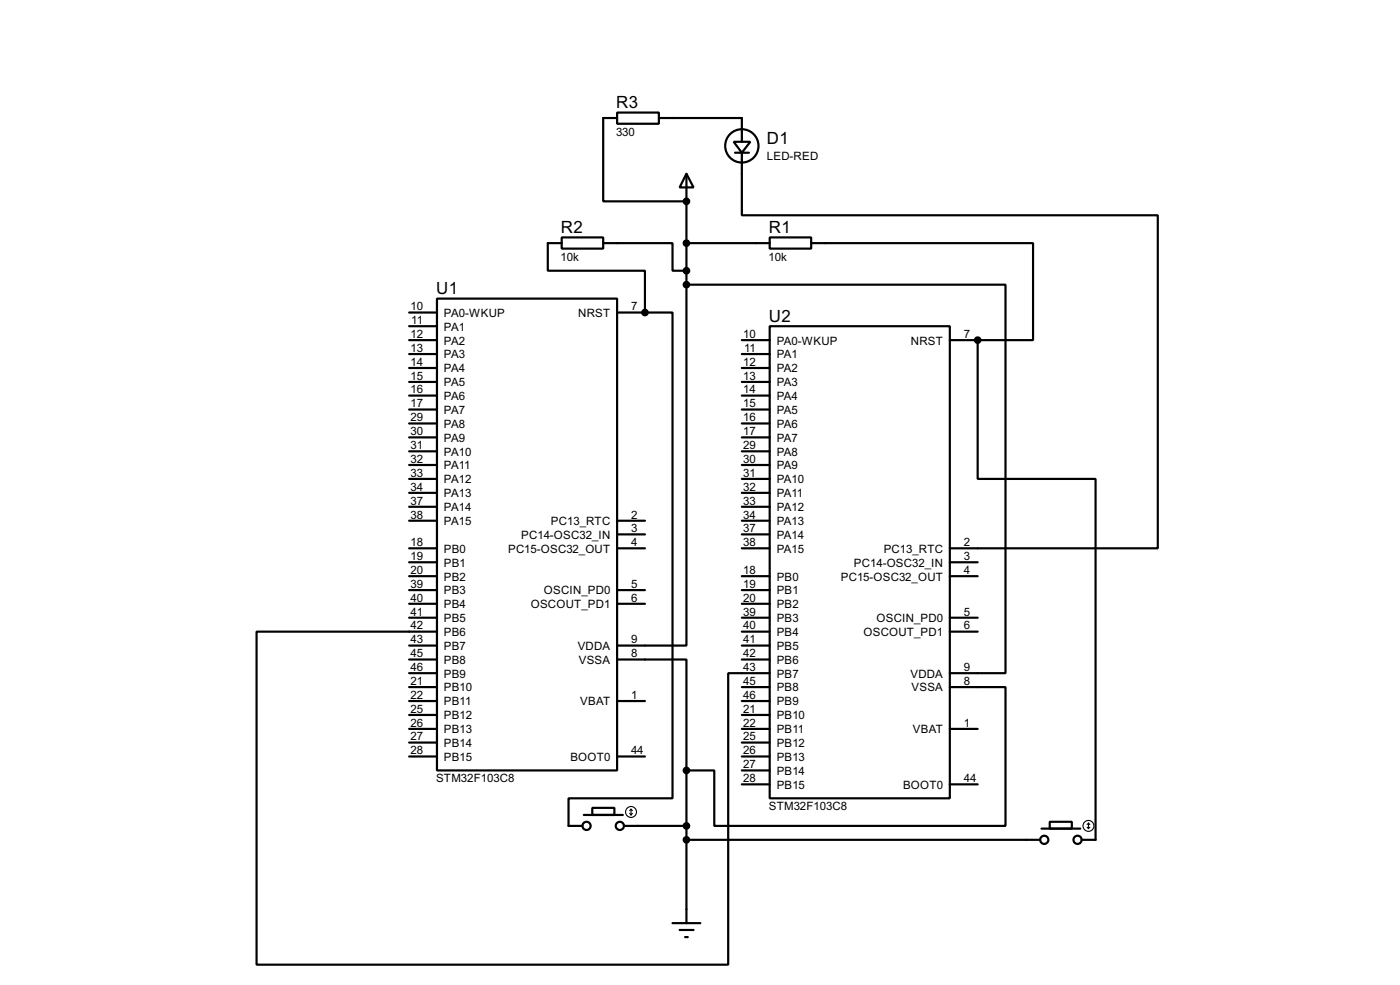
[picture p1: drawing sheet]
<svg xmlns="http://www.w3.org/2000/svg" width="256mm" height="180mm" viewBox="0 0 256 180" stroke-linecap="round" stroke-linejoin="round" font-family="sans-serif">
<g fill="none" stroke="#000" stroke-width=".4">
<path d="M113.1 20.6h7.6v2.1h-7.6zM113.1 21.6h-2.6v15.3h15.3M120.7 21.6h15.2v4.4M125.8 31.8l1.3 2.5h-2.6zM125.8 31.8v20.3M134.4 26h3.1l-1.6 2zM134.7 28h2.5M135.9 28v11.4h76.2v61h-38.1M75 57.2h5.1M75 59.7h5.1M80.1 54.7h33v86.3h-33zM102.9 43.5h7.6v2h-7.6z"/>
<path d="M102.9 44.5h-2.5v5.1h17.8v7.6M110.5 44.5h12.7v5.1h2.6M113.1 57.2h5.1M118.2 57.2h5v88.9h-19v5.1h2.5M125.8 52.1v66.1h-12.7M125.8 52.1h58.4v71.1h-10.2M125.8 44.5h15.2M141 59.7h33v86.4h-33zM141 43.5h7.6v2h-7.6zM148.6 44.5h40.7v17.8h-10.2M75 62.3h5.1M75 64.8h5.1"/>
<path d="M75 67.4h5.1M75 69.9h5.1M75 72.4h5.1M75 75h5.1M75 77.5h5.1M135.9 62.3h5.1M135.9 64.8h5.1M135.9 67.4h5.1M135.9 69.9h5.1M135.9 72.4h5.1M135.9 75h5.1M135.9 77.5h5.1"/>
<path d="M174 62.3h5.1M179.1 62.3v25.4h21.6v66h-2.5M75 80.1h5.1M75 82.6h5.1M75 85.1h5.1M75 87.7h5.1M75 90.2h5.1M75 92.8h5.1M75 95.3h5.1M113.1 95.3h5.1M113.1 97.8h5.1M135.9 80.1h5.1"/>
<path d="M135.9 82.6h5.1M135.9 85.1h5.1M135.9 87.7h5.1M135.9 90.2h5.1M135.9 92.8h5.1M135.9 95.3h5.1M135.9 97.8h5.1M75 108h5.1M75 110.5h5.1M75 100.4h5.1M75 102.9h5.1M75 105.5h5.1"/>
<path d="M75 113.1h5.1M75 118.2h5.1M80.1 115.6h-33.1v61h86.4v-53.4h7.6M113.1 108h5.1M113.1 110.5h5.1M113.1 100.4h5.1M135.9 108h5.1M135.9 110.5h5.1M135.9 100.4h5.1M135.9 105.5h5.1M135.9 113.1h5.1M135.9 115.6h5.1"/>
<path d="M135.9 118.2h5.1M174 102.9h5.1M174 105.5h5.1M174 113.1h5.1M174 115.6h5.1M75 138.5h5.1M75 120.7h5.1M75 123.2h5.1M75 125.8h5.1M75 128.3h5.1M75 130.9h5.1M75 133.4h5.1"/>
<path d="M75 135.9h5.1M113.1 120.7h12.7v20.3M113.1 138.5h5.1M113.1 128.3h5.1M135.9 138.5h5.1M135.9 120.7h5.1M135.9 125.8h5.1M135.9 128.3h5.1M135.9 130.9h5.1M135.9 133.4h5.1M135.9 135.9h5.1M174 125.8h10.2v25.4h-53.3v-10.2h-5.1"/>
<path d="M174 133.4h5.1M107 149.2h7.1M108.5 147.9h4.1v1.3h-4.1zM114.4 151.2h11.4M125.8 141v28M125.8 153.7h64.8M135.9 143.6h5.1M135.9 141h5.1M174 143.6h5.1M190.8 151.7h7.1M192.3 150.4h4.1v1.3h-4.1zM123.2 169h5.1"/>
<path d="M124.5 170.2h2.6M125.5 171.5h.5"/>
<circle cx="135.9" cy="26.7" r="3.1"/>
<circle cx="107.4" cy="151.2" r=".75"/>
<circle cx="113.5" cy="151.2" r=".75"/>
<circle cx="191.3" cy="153.7" r=".75"/>
<circle cx="197.4" cy="153.7" r=".75"/>
</g>
<g fill="#000">
<circle cx="125.8" cy="36.9" r=".2"/>
<circle cx="118.2" cy="57.2" r=".2"/>
<circle cx="179.1" cy="62.3" r=".2"/>
</g>
<g fill="#000" stroke="#000" stroke-width=".4">
<circle cx="125.7" cy="36.9" r=".5"/>
<circle cx="118.1" cy="57.2" r=".5"/>
<circle cx="125.7" cy="49.6" r=".5"/>
<circle cx="125.7" cy="52.1" r=".5"/>
<circle cx="125.7" cy="44.5" r=".5"/>
<circle cx="179.1" cy="62.3" r=".5"/>
<circle cx="125.7" cy="151.2" r=".5"/>
<circle cx="125.7" cy="153.7" r=".5"/>
<circle cx="125.7" cy="141" r=".5"/>
</g>
<g fill="none" stroke="#000" stroke-width=".2">
<path d="M115.4 148.9l.2 .3M115.6 148.1v1.1M115.6 148.1l-.2 .3M115.6 148.1l.3 .3M115.9 148.9l-.3 .3M199.2 151.4l.2 .3M199.4 150.7v1M199.4 150.7l-.2 .2M199.4 150.7l.3 .2M199.7 151.4l-.3 .3"/>
<circle cx="115.6" cy="148.6" r="1"/>
<circle cx="199.4" cy="151.2" r="1"/>
</g>
<g font-size="3.5">
<text x="112.9" y="19.8">R3</text>
<text x="140.5" y="26.4">D1</text>
<text x="102.8" y="42.7">R2</text>
<text x="140.9" y="42.7">R1</text>
<text x="79.9" y="53.9">U1</text>
<text x="140.9" y="58.9">U2</text>
</g>
<g font-size="2.4">
<text x="112.9" y="24.9">330</text>
<text x="140.5" y="29.3">LED-RED</text>
<text x="102.7" y="47.7">10k</text>
<text x="140.8" y="47.7">10k</text>
<text x="75.2" y="56.8">10</text>
<text x="75.4" y="59.3">11</text>
<text x="81.3" y="58">PA0-WKUP</text>
<text x="105.9" y="58">NRST</text>
<text x="115.6" y="56.8">7</text>
<text x="75.2" y="61.9">12</text>
<text x="75.2" y="64.4">13</text>
<text x="81.3" y="63.1">PA2</text>
<text x="81.3" y="60.5">PA1</text>
<text x="81.3" y="65.6">PA3</text>
<text x="136.2" y="61.9">10</text>
<text x="136.3" y="64.4">11</text>
<text x="142.3" y="63.1">PA0-WKUP</text>
<text x="142.3" y="65.6">PA1</text>
<text x="166.9" y="63.1">NRST</text>
<text x="176.6" y="61.9">7</text>
<text x="75.2" y="67">14</text>
<text x="75.2" y="69.5">15</text>
<text x="75.2" y="72">16</text>
<text x="81.3" y="68.1">PA4</text>
<text x="81.3" y="70.7">PA5</text>
<text x="136.2" y="67">12</text>
<text x="136.2" y="69.5">13</text>
<text x="136.2" y="72">14</text>
<text x="142.3" y="68.1">PA2</text>
<text x="142.3" y="70.7">PA3</text>
<text x="75.2" y="74.6">17</text>
<text x="75.2" y="77.1">29</text>
<text x="81.3" y="73.2">PA6</text>
<text x="81.3" y="75.8">PA7</text>
<text x="136.2" y="74.6">15</text>
<text x="136.2" y="77.1">16</text>
<text x="142.3" y="73.2">PA4</text>
<text x="142.3" y="75.8">PA5</text>
<text x="75.2" y="79.7">30</text>
<text x="75.2" y="82.2">31</text>
<text x="81.3" y="78.3">PA8</text>
<text x="81.3" y="80.8">PA9</text>
<text x="81.3" y="83.4">PA10</text>
<text x="136.2" y="79.7">17</text>
<text x="136.2" y="82.2">29</text>
<text x="142.3" y="78.3">PA6</text>
<text x="142.3" y="80.8">PA7</text>
<text x="142.3" y="83.4">PA8</text>
<text x="75.2" y="84.7">32</text>
<text x="75.2" y="87.3">33</text>
<text x="75.2" y="89.8">34</text>
<text x="81.3" y="85.9">PA11</text>
<text x="81.3" y="88.5">PA12</text>
<text x="136.2" y="84.7">30</text>
<text x="136.2" y="87.3">31</text>
<text x="136.2" y="89.8">32</text>
<text x="142.3" y="85.9">PA9</text>
<text x="142.3" y="88.5">PA10</text>
<text x="75.2" y="92.4">37</text>
<text x="75.2" y="94.9">38</text>
<text x="81.3" y="91">PA13</text>
<text x="81.3" y="93.6">PA14</text>
<text x="115.6" y="94.9">2</text>
<text x="136.2" y="92.4">33</text>
<text x="136.2" y="94.9">34</text>
<text x="142.3" y="91">PA11</text>
<text x="142.3" y="93.6">PA12</text>
<text x="75.2" y="100">18</text>
<text x="81.3" y="101.2">PB0</text>
<text x="81.3" y="96.1">PA15</text>
<text x="93.1" y="101.2">PC15-OSC32_OUT</text>
<text x="95.5" y="98.6">PC14-OSC32_IN</text>
<text x="100.9" y="96.1">PC13_RTC</text>
<text x="115.6" y="97.4">3</text>
<text x="115.6" y="100">4</text>
<text x="136.2" y="97.4">37</text>
<text x="136.2" y="100">38</text>
<text x="142.3" y="96.1">PA13</text>
<text x="142.3" y="98.6">PA14</text>
<text x="142.3" y="101.2">PA15</text>
<text x="161.9" y="101.2">PC13_RTC</text>
<text x="176.6" y="100">2</text>
<text x="75.2" y="102.5">19</text>
<text x="75.2" y="105.1">20</text>
<text x="75.2" y="107.6">39</text>
<text x="81.3" y="103.7">PB1</text>
<text x="81.3" y="106.3">PB2</text>
<text x="115.6" y="107.6">5</text>
<text x="136.2" y="105.1">18</text>
<text x="136.2" y="107.6">19</text>
<text x="142.3" y="106.3">PB0</text>
<text x="154" y="106.3">PC15-OSC32_OUT</text>
<text x="156.4" y="103.7">PC14-OSC32_IN</text>
<text x="176.6" y="102.5">3</text>
<text x="176.6" y="105.1">4</text>
<text x="75.2" y="110.1">40</text>
<text x="75.2" y="112.7">41</text>
<text x="81.3" y="108.8">PB3</text>
<text x="81.3" y="111.3">PB4</text>
<text x="81.3" y="113.9">PB5</text>
<text x="97.2" y="111.3">OSCOUT_PD1</text>
<text x="99.6" y="108.8">OSCIN_PD0</text>
<text x="115.6" y="110.1">6</text>
<text x="136.2" y="110.1">20</text>
<text x="136.2" y="112.7">39</text>
<text x="142.3" y="108.8">PB1</text>
<text x="142.3" y="111.3">PB2</text>
<text x="142.3" y="113.9">PB3</text>
<text x="160.6" y="113.9">OSCIN_PD0</text>
<text x="176.6" y="112.7">5</text>
<text x="75.2" y="115.2">42</text>
<text x="75.2" y="117.8">43</text>
<text x="81.3" y="116.4">PB6</text>
<text x="81.3" y="119">PB7</text>
<text x="105.8" y="119">VDDA</text>
<text x="115.6" y="117.8">9</text>
<text x="136.2" y="115.2">40</text>
<text x="136.2" y="117.8">41</text>
<text x="142.3" y="116.4">PB4</text>
<text x="142.3" y="119">PB5</text>
<text x="158.2" y="116.4">OSCOUT_PD1</text>
<text x="176.6" y="115.2">6</text>
<text x="75.2" y="120.3">45</text>
<text x="75.2" y="122.8">46</text>
<text x="75.2" y="125.4">21</text>
<text x="81.3" y="121.5">PB8</text>
<text x="81.3" y="124">PB9</text>
<text x="106" y="121.5">VSSA</text>
<text x="115.6" y="120.3">8</text>
<text x="136.2" y="125.4">45</text>
<text x="136.2" y="120.3">42</text>
<text x="136.2" y="122.8">43</text>
<text x="142.3" y="121.5">PB6</text>
<text x="142.3" y="124">PB7</text>
<text x="166.8" y="124">VDDA</text>
<text x="176.6" y="122.8">9</text>
<text x="176.6" y="125.4">8</text>
<text x="75.2" y="127.9">22</text>
<text x="75.2" y="130.5">25</text>
<text x="81.3" y="126.6">PB10</text>
<text x="81.3" y="129.1">PB11</text>
<text x="81.3" y="131.7">PB12</text>
<text x="106.3" y="129.1">VBAT</text>
<text x="115.6" y="127.9">1</text>
<text x="136.2" y="127.9">46</text>
<text x="136.2" y="130.5">21</text>
<text x="142.3" y="126.6">PB8</text>
<text x="142.3" y="129.1">PB9</text>
<text x="142.3" y="131.7">PB10</text>
<text x="167" y="126.6">VSSA</text>
<text x="75.2" y="133">26</text>
<text x="75.2" y="135.5">27</text>
<text x="81.3" y="134.2">PB13</text>
<text x="81.3" y="136.7">PB14</text>
<text x="136.2" y="133">22</text>
<text x="136.2" y="135.5">25</text>
<text x="142.3" y="134.2">PB11</text>
<text x="142.3" y="136.7">PB12</text>
<text x="167.2" y="134.2">VBAT</text>
<text x="176.6" y="133">1</text>
<text x="75.2" y="138.1">28</text>
<text x="79.9" y="143.2">STM32F103C8</text>
<text x="81.3" y="139.3">PB15</text>
<text x="104.5" y="139.3">BOOT0</text>
<text x="115.6" y="138.1">44</text>
<text x="136.2" y="138.1">26</text>
<text x="136.2" y="140.6">27</text>
<text x="136.2" y="143.2">28</text>
<text x="142.3" y="139.3">PB13</text>
<text x="142.3" y="141.8">PB14</text>
<text x="176.6" y="143.2">44</text>
<text x="140.8" y="148.3">STM32F103C8</text>
<text x="142.3" y="144.4">PB15</text>
<text x="165.4" y="144.4">BOOT0</text>
</g>
</svg>
